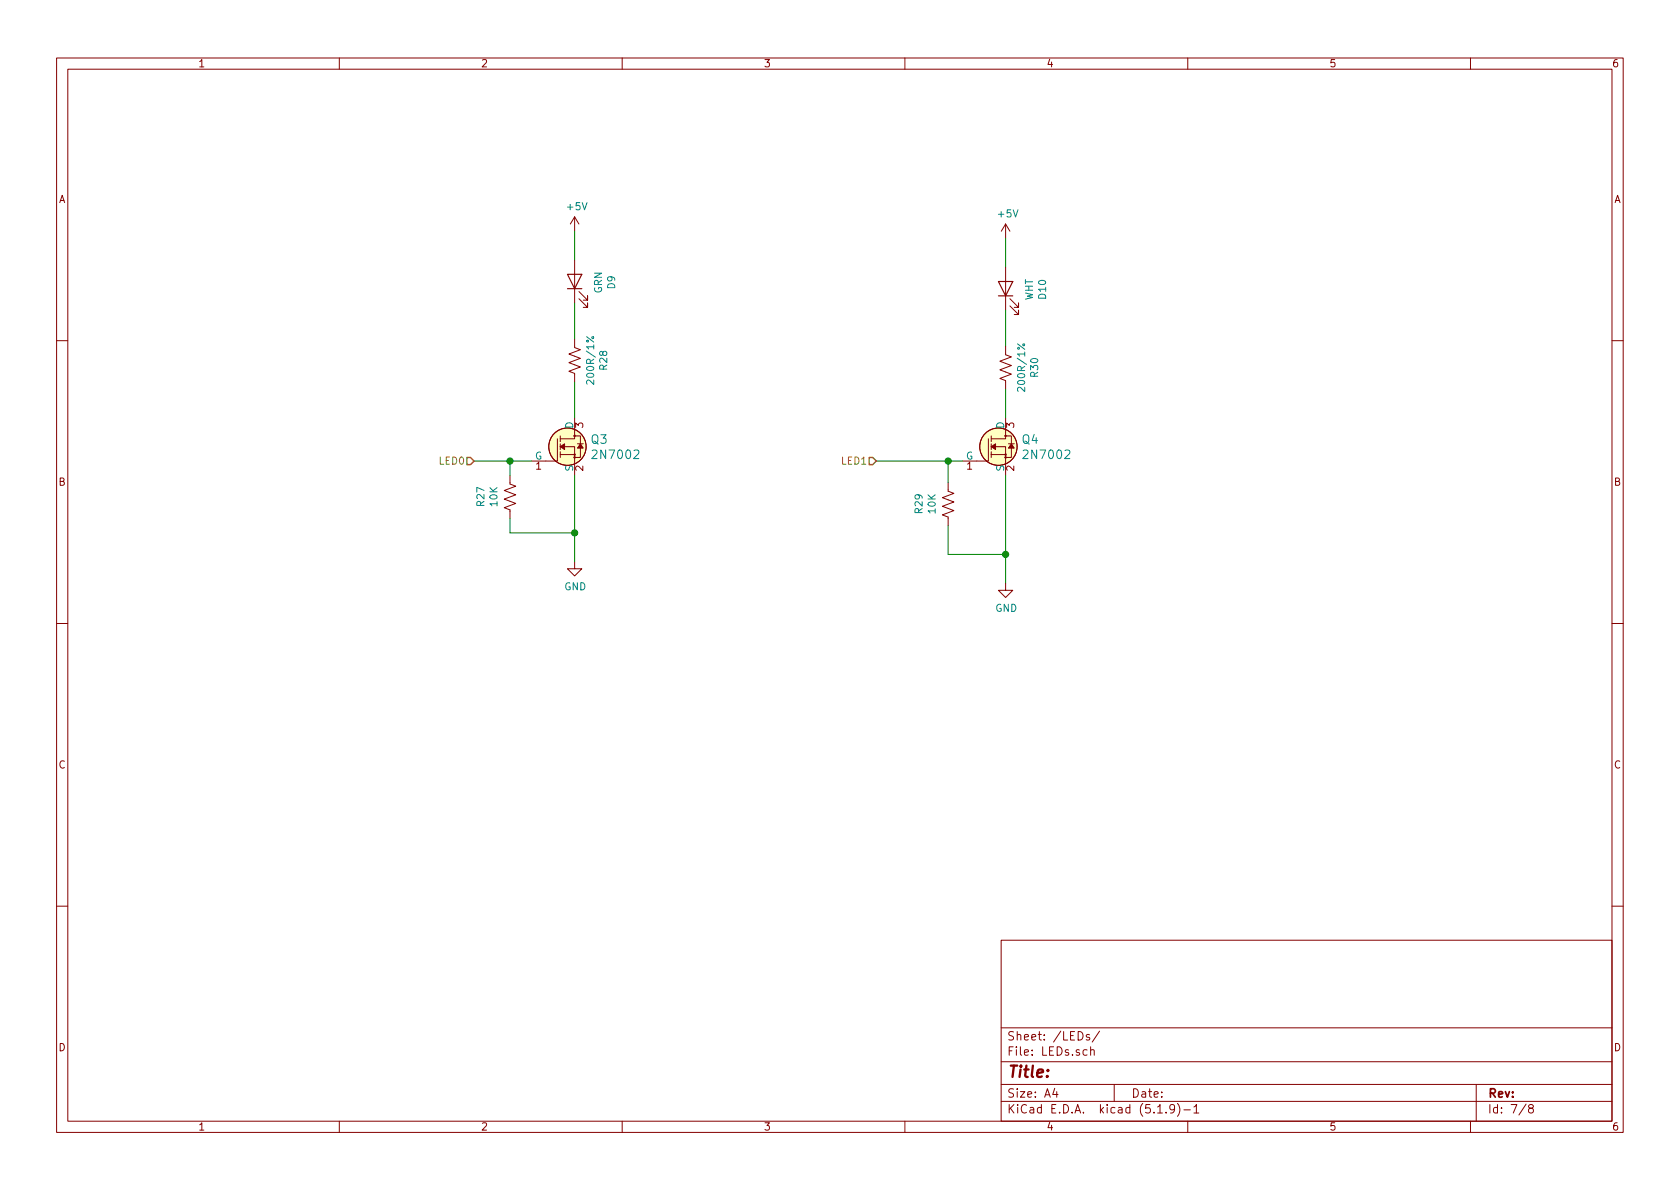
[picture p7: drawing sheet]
EESchema Schematic File Version 4
EELAYER 30 0
EELAYER END
$Descr A4 11693 8268
encoding utf-8
Sheet 7 8
Title ""
Date ""
Rev ""
Comp ""
Comment1 ""
Comment2 ""
Comment3 ""
Comment4 ""
$EndDescr
$Comp
L MMTK-rescue:LED-Device-MMTK-rescue D9
U 1 1
P 4000 1950
F 0 "D9" H 3993 1695 50  0000 C CNN
F 1 "GRN" H 3993 1786 50  0000 C CNN
F 2 "LED_SMD:LED_0603_1608Metric" H 4000 1950 50  0001 C CNN
F 3 "~" H 4000 1950 50  0001 C CNN
	1    4000 1950
	0    -1   -1   0   
$EndComp
$Comp
L MMTK-rescue:+5V-power-MMTK-rescue #PWR0153
U 1 1
P 4000 1600
F 0 "#PWR0153" H 4000 1450 50  0001 C CNN
F 1 "+5V" H 4015 1773 50  0000 C CNN
F 2 "" H 4000 1600 50  0001 C CNN
F 3 "" H 4000 1600 50  0001 C CNN
	1    4000 1600
	1    0    0    -1  
$EndComp
Wire Wire Line
	4000 1600 4000 1800
Text HLabel 3300 3200 0    50   Input ~ 0
LED0
Wire Wire Line
	4000 2100 4000 2350
$Comp
L MMTK-rescue:GND-power-MMTK-rescue #PWR0154
U 1 1
P 4000 3900
F 0 "#PWR0154" H 4000 3650 50  0001 C CNN
F 1 "GND" H 4005 3727 50  0000 C CNN
F 2 "" H 4000 3900 50  0001 C CNN
F 3 "" H 4000 3900 50  0001 C CNN
	1    4000 3900
	1    0    0    -1  
$EndComp
Wire Wire Line
	4000 3300 4000 3700
$Comp
L MMTK-rescue:LED-Device-MMTK-rescue D10
U 1 1
P 7000 2000
F 0 "D10" H 6993 1745 50  0000 C CNN
F 1 "WHT" H 6993 1836 50  0000 C CNN
F 2 "LED_SMD:LED_0603_1608Metric" H 7000 2000 50  0001 C CNN
F 3 "~" H 7000 2000 50  0001 C CNN
	1    7000 2000
	0    -1   -1   0   
$EndComp
$Comp
L MMTK-rescue:+5V-power-MMTK-rescue #PWR0155
U 1 1
P 7000 1650
F 0 "#PWR0155" H 7000 1500 50  0001 C CNN
F 1 "+5V" H 7015 1823 50  0000 C CNN
F 2 "" H 7000 1650 50  0001 C CNN
F 3 "" H 7000 1650 50  0001 C CNN
	1    7000 1650
	1    0    0    -1  
$EndComp
Wire Wire Line
	7000 1650 7000 1850
Wire Wire Line
	7000 2150 7000 2400
$Comp
L MMTK-rescue:GND-power-MMTK-rescue #PWR0156
U 1 1
P 7000 4050
F 0 "#PWR0156" H 7000 3800 50  0001 C CNN
F 1 "GND" H 7005 3877 50  0000 C CNN
F 2 "" H 7000 4050 50  0001 C CNN
F 3 "" H 7000 4050 50  0001 C CNN
	1    7000 4050
	1    0    0    -1  
$EndComp
Wire Wire Line
	7000 2700 7000 2900
Wire Wire Line
	7000 3300 7000 3850
Text HLabel 6100 3200 0    50   Input ~ 0
LED1
Wire Wire Line
	3550 3200 3300 3200
$Comp
L MMTK-rescue:R_US-Device-MMTK-rescue R29
U 1 1
P 6600 3500
F 0 "R29" V 6395 3500 50  0000 C CNN
F 1 "10K" V 6486 3500 50  0000 C CNN
F 2 "Resistor_SMD:R_0603_1608Metric" V 6640 3490 50  0001 C CNN
F 3 "~" H 6600 3500 50  0001 C CNN
	1    6600 3500
	1    0    0    -1  
$EndComp
$Comp
L MMTK-rescue:R_US-Device-MMTK-rescue R?
U 1 1
P 4000 2500
AR Path="/5F6F52D9/5F70C7A2" Ref="R?"  Part="1" 
AR Path="/5F70C7A2" Ref="R?"  Part="1" 
AR Path="/5F791A23/5F70C7A2" Ref="R?"  Part="1" 
AR Path="/5F700C8F/5F70C7A2" Ref="R28"  Part="1" 
F 0 "R28" V 3795 2500 50  0000 C CNN
F 1 "200R/1%" V 3886 2500 50  0000 C CNN
F 2 "Resistor_SMD:R_0603_1608Metric" V 4040 2490 50  0001 C CNN
F 3 "~" H 4000 2500 50  0001 C CNN
	1    4000 2500
	-1   0    0    1   
$EndComp
$Comp
L MMTK-rescue:R_US-Device-MMTK-rescue R?
U 1 1
P 7000 2550
AR Path="/5F6F52D9/5F70CAC1" Ref="R?"  Part="1" 
AR Path="/5F70CAC1" Ref="R?"  Part="1" 
AR Path="/5F791A23/5F70CAC1" Ref="R?"  Part="1" 
AR Path="/5F700C8F/5F70CAC1" Ref="R30"  Part="1" 
F 0 "R30" V 6795 2550 50  0000 C CNN
F 1 "200R/1%" V 6886 2550 50  0000 C CNN
F 2 "Resistor_SMD:R_0603_1608Metric" V 7040 2540 50  0001 C CNN
F 3 "~" H 7000 2550 50  0001 C CNN
	1    7000 2550
	-1   0    0    1   
$EndComp
$Comp
L dk_Transistors-FETs-MOSFETs-Single:2N7002 Q3
U 1 1
P 4000 3100
F 0 "Q3" H 4108 3153 60  0000 L CNN
F 1 "2N7002" H 4108 3047 60  0000 L CNN
F 2 "digikey-footprints:SOT-23-3" H 4200 3300 60  0001 L CNN
F 3 "https://www.onsemi.com/pub/Collateral/NDS7002A-D.PDF" H 4200 3400 60  0001 L CNN
F 4 "2N7002NCT-ND" H 4200 3500 60  0001 L CNN "Digi-Key_PN"
F 5 "2N7002" H 4200 3600 60  0001 L CNN "MPN"
F 6 "Discrete Semiconductor Products" H 4200 3700 60  0001 L CNN "Category"
F 7 "Transistors - FETs, MOSFETs - Single" H 4200 3800 60  0001 L CNN "Family"
F 8 "https://www.onsemi.com/pub/Collateral/NDS7002A-D.PDF" H 4200 3900 60  0001 L CNN "DK_Datasheet_Link"
F 9 "/product-detail/en/on-semiconductor/2N7002/2N7002NCT-ND/244664" H 4200 4000 60  0001 L CNN "DK_Detail_Page"
F 10 "MOSFET N-CH 60V 115MA SOT-23" H 4200 4100 60  0001 L CNN "Description"
F 11 "ON Semiconductor" H 4200 4200 60  0001 L CNN "Manufacturer"
F 12 "Active" H 4200 4300 60  0001 L CNN "Status"
	1    4000 3100
	1    0    0    -1  
$EndComp
$Comp
L MMTK-rescue:R_US-Device-MMTK-rescue R27
U 1 1
P 3550 3450
F 0 "R27" V 3345 3450 50  0000 C CNN
F 1 "10K" V 3436 3450 50  0000 C CNN
F 2 "Resistor_SMD:R_0603_1608Metric" V 3590 3440 50  0001 C CNN
F 3 "~" H 3550 3450 50  0001 C CNN
	1    3550 3450
	1    0    0    -1  
$EndComp
Wire Wire Line
	4000 2900 4000 2650
Wire Wire Line
	3550 3600 3550 3700
Wire Wire Line
	3550 3700 4000 3700
Connection ~ 4000 3700
Wire Wire Line
	4000 3700 4000 3900
Wire Wire Line
	3550 3300 3550 3200
Wire Wire Line
	3550 3200 3700 3200
Connection ~ 3550 3200
$Comp
L dk_Transistors-FETs-MOSFETs-Single:2N7002 Q4
U 1 1
P 7000 3100
F 0 "Q4" H 7108 3153 60  0000 L CNN
F 1 "2N7002" H 7108 3047 60  0000 L CNN
F 2 "digikey-footprints:SOT-23-3" H 7200 3300 60  0001 L CNN
F 3 "https://www.onsemi.com/pub/Collateral/NDS7002A-D.PDF" H 7200 3400 60  0001 L CNN
F 4 "2N7002NCT-ND" H 7200 3500 60  0001 L CNN "Digi-Key_PN"
F 5 "2N7002" H 7200 3600 60  0001 L CNN "MPN"
F 6 "Discrete Semiconductor Products" H 7200 3700 60  0001 L CNN "Category"
F 7 "Transistors - FETs, MOSFETs - Single" H 7200 3800 60  0001 L CNN "Family"
F 8 "https://www.onsemi.com/pub/Collateral/NDS7002A-D.PDF" H 7200 3900 60  0001 L CNN "DK_Datasheet_Link"
F 9 "/product-detail/en/on-semiconductor/2N7002/2N7002NCT-ND/244664" H 7200 4000 60  0001 L CNN "DK_Detail_Page"
F 10 "MOSFET N-CH 60V 115MA SOT-23" H 7200 4100 60  0001 L CNN "Description"
F 11 "ON Semiconductor" H 7200 4200 60  0001 L CNN "Manufacturer"
F 12 "Active" H 7200 4300 60  0001 L CNN "Status"
	1    7000 3100
	1    0    0    -1  
$EndComp
Wire Wire Line
	6600 3350 6600 3200
Wire Wire Line
	6600 3200 6700 3200
Wire Wire Line
	6600 3650 6600 3850
Wire Wire Line
	6600 3850 7000 3850
Connection ~ 7000 3850
Wire Wire Line
	7000 3850 7000 4050
Wire Wire Line
	6100 3200 6600 3200
Connection ~ 6600 3200
$EndSCHEMATC
